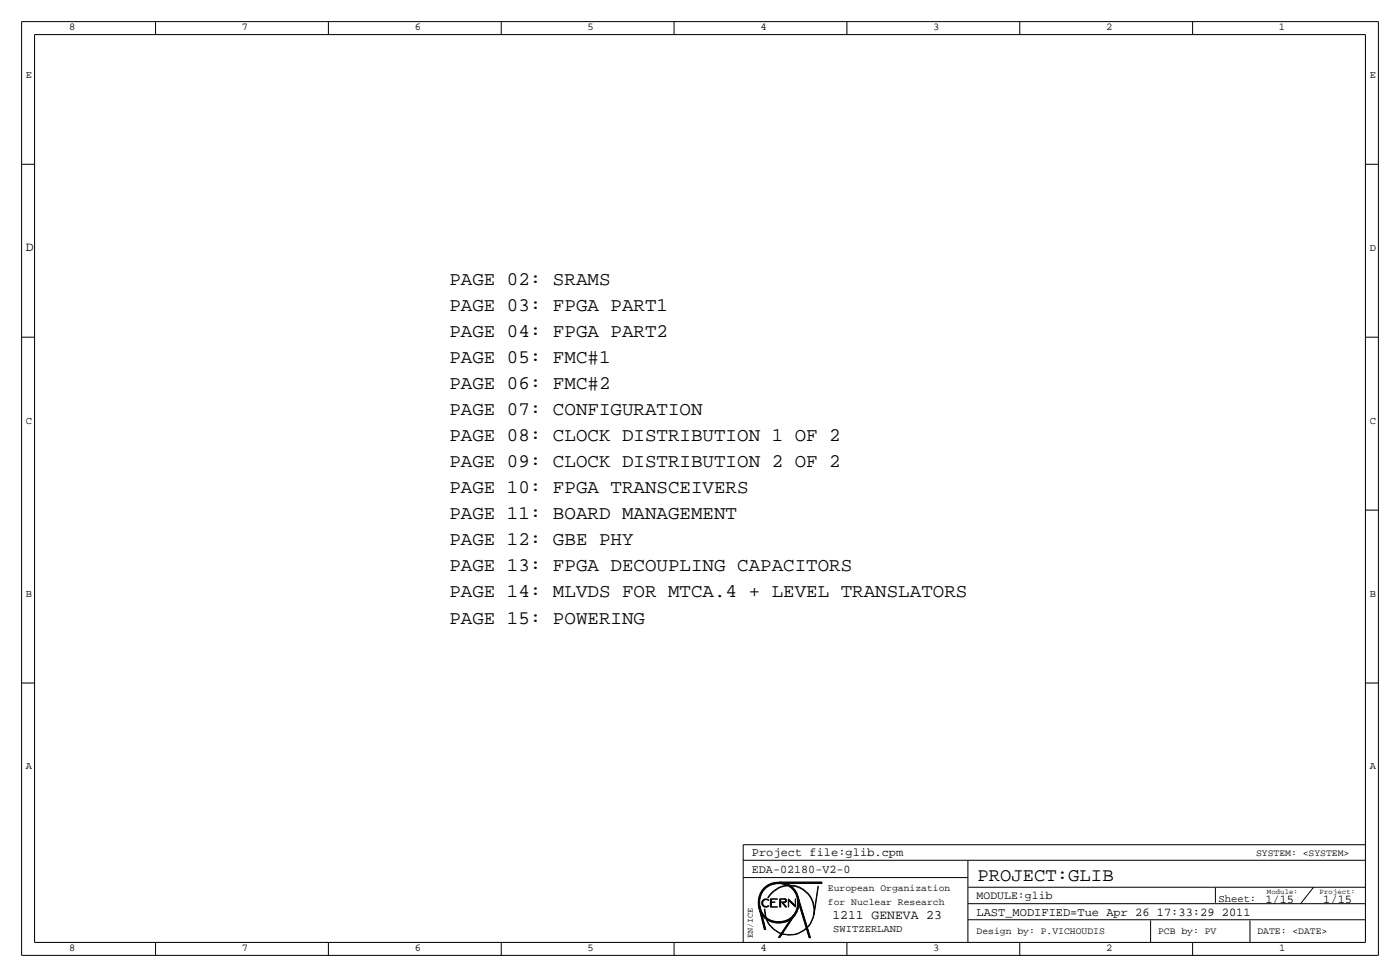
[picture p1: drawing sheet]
<svg xmlns="http://www.w3.org/2000/svg" width="411mm" height="287mm" viewBox="0 0 411 287" stroke-linecap="round" stroke-linejoin="round" font-family="sans-serif">
<g fill="none" stroke="#000" stroke-width=".29">
<path d="M6.3 6.3v274.4zM6.4 6.3h398.7zM45.7 6.3v3.9zM96.5 6.3v3.9zM147.3 6.3v3.9zM198.1 6.3v3.9zM248.9 6.3v3.9zM299.7 6.3v3.9zM350.5 6.3v3.9zM405.1 6.3v274.4zM6.3 48.3h3.9zM401.3 48.3h3.8z"/>
<path d="M6.3 99.1h3.9zM401.3 99.1h3.8zM401.3 149.9h3.8zM6.3 200.7h3.9zM401.3 200.7h3.8zM218.4 257.8h66.1zM228.9 259.5h12.8zM228.9 259.3h12.8zM228.9 259.4h12.8zM228.9 259.1h12.8zM228.9 259.2h12.8zM284.5 252.8v24.1z"/>
<path d="M45.7 276.9v3.8zM96.5 276.9v3.8zM147.3 276.9v3.8zM198.1 276.9v3.8zM222.9 266.1l1.8 7.1zM223 266.1l1.8 7.1zM223.1 266.1l1.8 7.1zM223.2 266.1l1.8 7.1zM223.3 266.1l1.8 7.1zM225.6 263.8a7.4 7.4 0 0 1 12.1-1.1 7.4 7.4 0 0 1-3.4 11.7 7.4 7.4 0 0 1-9.6-7.4M225.8 263.8a7.2 7.2 0 0 1 11.8-.9 7.2 7.2 0 0 1-3.4 11.4 7.2 7.2 0 0 1-9.4-7.3M225.8 264.5h.2z"/>
<path d="M225.8 266.1h.2zM225.8 264.5a1.01 1.01 0 0 0-1.4 .1 1.01 1.01 0 0 0 0 1.4 1.01 1.01 0 0 0 1.4 .1M225.9 264.5a1.11 1.11 0 0 0-1.6 0 1.11 1.11 0 0 0 0 1.6 1.11 1.11 0 0 0 1.6 0M226 264.5a1.2 1.2 0 0 0-1.8-.1 1.2 1.2 0 0 0 0 1.8 1.2 1.2 0 0 0 1.8-.1M226.4 264.1v2.4zM226.4 266.5h2.1zM226.4 264.1h2.1zM226.5 264.1v2.4zM226.6 264.1v2.4zM226.7 265.1v1.3zM226.7 265.1h1.1zM226.7 264.2h1.8z"/>
<path d="M226.7 264.2v.8zM226.7 266.4h1.8zM226.7 265h1.1zM227.8 265.1h.1M228.5 266.5h.1M228.5 264.2h.1M229.2 264.1v2.4zM229.2 266.5h.3zM229.2 264.1h1.4zM229.3 264.1v2.4zM229.4 264.1v2.4zM229.5 265.1v1.4z"/>
<path d="M229.5 264.2v.8zM229.5 265h1.1zM229.5 265.1h.3zM229.5 264.2h1.1zM229.8 265.1l1.1 1.4zM229.9 265.1l1.1 1.4zM230 265.1l1.1 1.4zM230.1 265.1l1.1 1.4zM230.1 265.1h.5zM230.5 264.1a.49 .49 0 0 1 .6 .5 .49 .49 0 0 1-.6 .5 .48 .48 0 0 0 .5-.5 .48 .48 0 0 0-.5-.5zM230.6 264.1a.49 .49 0 0 1 .6 .5 .49 .49 0 0 1-.6 .5M230.6 264.2a.38 .38 0 0 1 .3 .4 .38 .38 0 0 1-.3 .4"/>
<path d="M230.9 266.5h.3zM231.7 264.1v2.4zM231.7 264.1l2 1.9zM231.8 266.5h.1M231.8 264.6l2 1.9zM231.8 264.5l1.9 1.8zM231.8 264.4l1.9 1.8zM231.8 264.3l1.9 1.8zM231.8 264.6v1.9zM233.3 268.6l-4.5 6.9zM233.4 268.6l-4.5 6.9zM233.5 268.6l-4.5 6.9z"/>
<path d="M233.6 268.6l-4.5 6.9zM233.7 264.1v1.9zM233.7 264.1h.1M233.7 268.6l-4.5 6.9zM233.8 264.1v2.4zM234.3 263.9l3.5 11.7zM234.4 263.9l3.5 11.7zM234.5 263.9l3.5 11.7zM234.6 263.9l3.6 11.7zM234.7 263.9l3.6 11.7zM240.4 260.2l-1.2 8.5zM240.5 260.3l-1.2 8.5z"/>
<path d="M248.9 276.9v3.8zM284.5 265.5h116.8zM284.5 270.2h116.8zM284.6 260.7h116.7zM299.7 276.9v3.8zM338.2 270.4v6.5zM350.5 276.9v3.8zM357.2 260.8v4.4zM367.4 270.4v6.5zM386.1 260.7l-3.8 4.8zM6.4 280.7h398.7z"/>
<circle cx="228.8" cy="265.2" r="6"/>
<circle cx="228.8" cy="265.2" r="5.9"/>
<circle cx="228.8" cy="265.2" r="5.8"/>
<circle cx="228.8" cy="265.2" r="5.7"/>
<circle cx="228.8" cy="265.2" r="5.6"/>
</g>
<path d="M10.2 10.2h391.1zM10.2 10.2v266.7zM401.3 10.2v266.7zM218.4 252.7h182.9zM218.4 248.2h182.9zM218.4 248.2v28.7zM10.2 276.9h391.1z" fill="none" stroke="#000" stroke-width=".3"/>
<g font-size="5.6">
<text x="132.1" y="83.8">PAGE 02: SRAMS</text>
<text x="132.1" y="91.4">PAGE 03: FPGA PART1</text>
<text x="132.1" y="99">PAGE 04: FPGA PART2</text>
<text x="132.1" y="106.7">PAGE 05: FMC#1</text>
<text x="132.1" y="114.3">PAGE 06: FMC#2</text>
<text x="132.1" y="121.9">PAGE 07: CONFIGURATION</text>
<text x="132.1" y="129.5">PAGE 08: CLOCK DISTRIBUTION 1 OF 2</text>
<text x="132.1" y="137.1">PAGE 09: CLOCK DISTRIBUTION 2 OF 2</text>
<text x="132.1" y="144.8">PAGE 10: FPGA TRANSCEIVERS</text>
<text x="132.1" y="152.4">PAGE 11: BOARD MANAGEMENT</text>
<text x="132.1" y="160">PAGE 12: GBE PHY</text>
<text x="132.1" y="167.6">PAGE 13: FPGA DECOUPLING CAPACITORS</text>
<text x="132.1" y="175.2">PAGE 14: MLVDS FOR MTCA.4 + LEVEL TRANSLATORS</text>
<text x="132.1" y="183.4">PAGE 15: POWERING</text>
<text x="287.3" y="258.8">PROJECT:GLIB</text>
</g>
<g font-size="3.8">
<text x="7.6" y="73.7">D</text>
<text x="244.7" y="270">1211 GENEVA 23</text>
</g>
<g font-size="3.5">
<text x="221" y="251.5">Project file:glib.cpm</text>
<text x="221" y="256.5">EDA-02180-V2-0</text>
<text x="287" y="269.2">LAST_MODIFIED=Tue Apr 26 17:33:29 2011</text>
<text x="371.9" y="265.2">1/15</text>
<text x="388.9" y="265.2">1/15</text>
</g>
<text font-size="3.4" x="287" y="264.2">MODULE:glib</text>
<g font-size="3.1">
<text x="20.3" y="8.9">8</text>
<text x="71.1" y="8.9">7</text>
<text x="121.9" y="8.9">6</text>
<text x="172.7" y="8.9">5</text>
<text x="223.5" y="8.9">4</text>
<text x="274.3" y="8.9">3</text>
<text x="325.1" y="8.9">2</text>
<text x="375.9" y="8.9">1</text>
<text x="7.6" y="22.9">E</text>
<text x="402.6" y="22.9">E</text>
<text x="402.6" y="73.7">D</text>
<text x="7.6" y="124.5">C</text>
<text x="402.6" y="124.5">C</text>
<text x="7.6" y="175.3">B</text>
<text x="402.6" y="175.3">B</text>
<text x="7.6" y="226.1">A</text>
<text x="402.6" y="226.1">A</text>
<text x="358.1" y="264.9">Sheet:</text>
<text x="244.9" y="273.8">SWITZERLAND</text>
<text x="20.3" y="279.4">8</text>
<text x="71.1" y="279.4">7</text>
<text x="121.9" y="279.4">6</text>
<text x="172.7" y="279.4">5</text>
<text x="223.5" y="279.4">4</text>
<text x="274.3" y="279.4">3</text>
<text x="325.1" y="279.4">2</text>
<text x="375.9" y="279.4">1</text>
</g>
<g font-size="2.9">
<text x="369.2" y="251.5">SYSTEM: &lt;SYSTEM&gt;</text>
<text x="243.3" y="261.9">European Organization</text>
<text x="243.3" y="265.9">for Nuclear Research</text>
<text x="287" y="274.3">Design by: P.VICHOUDIS</text>
<text x="340.4" y="274.3">PCB by: PV</text>
<text x="369.6" y="274.3">DATE: &lt;DATE&gt;</text>
</g>
<text font-size="2.5" x="221.2" y="275.6" transform="rotate(-90 221.2 275.6)">EN/ICE</text>
<g font-size="2.2">
<text x="372.4" y="262.6">Module:</text>
<text x="387.9" y="262.6">Project:</text>
</g>
</svg>
